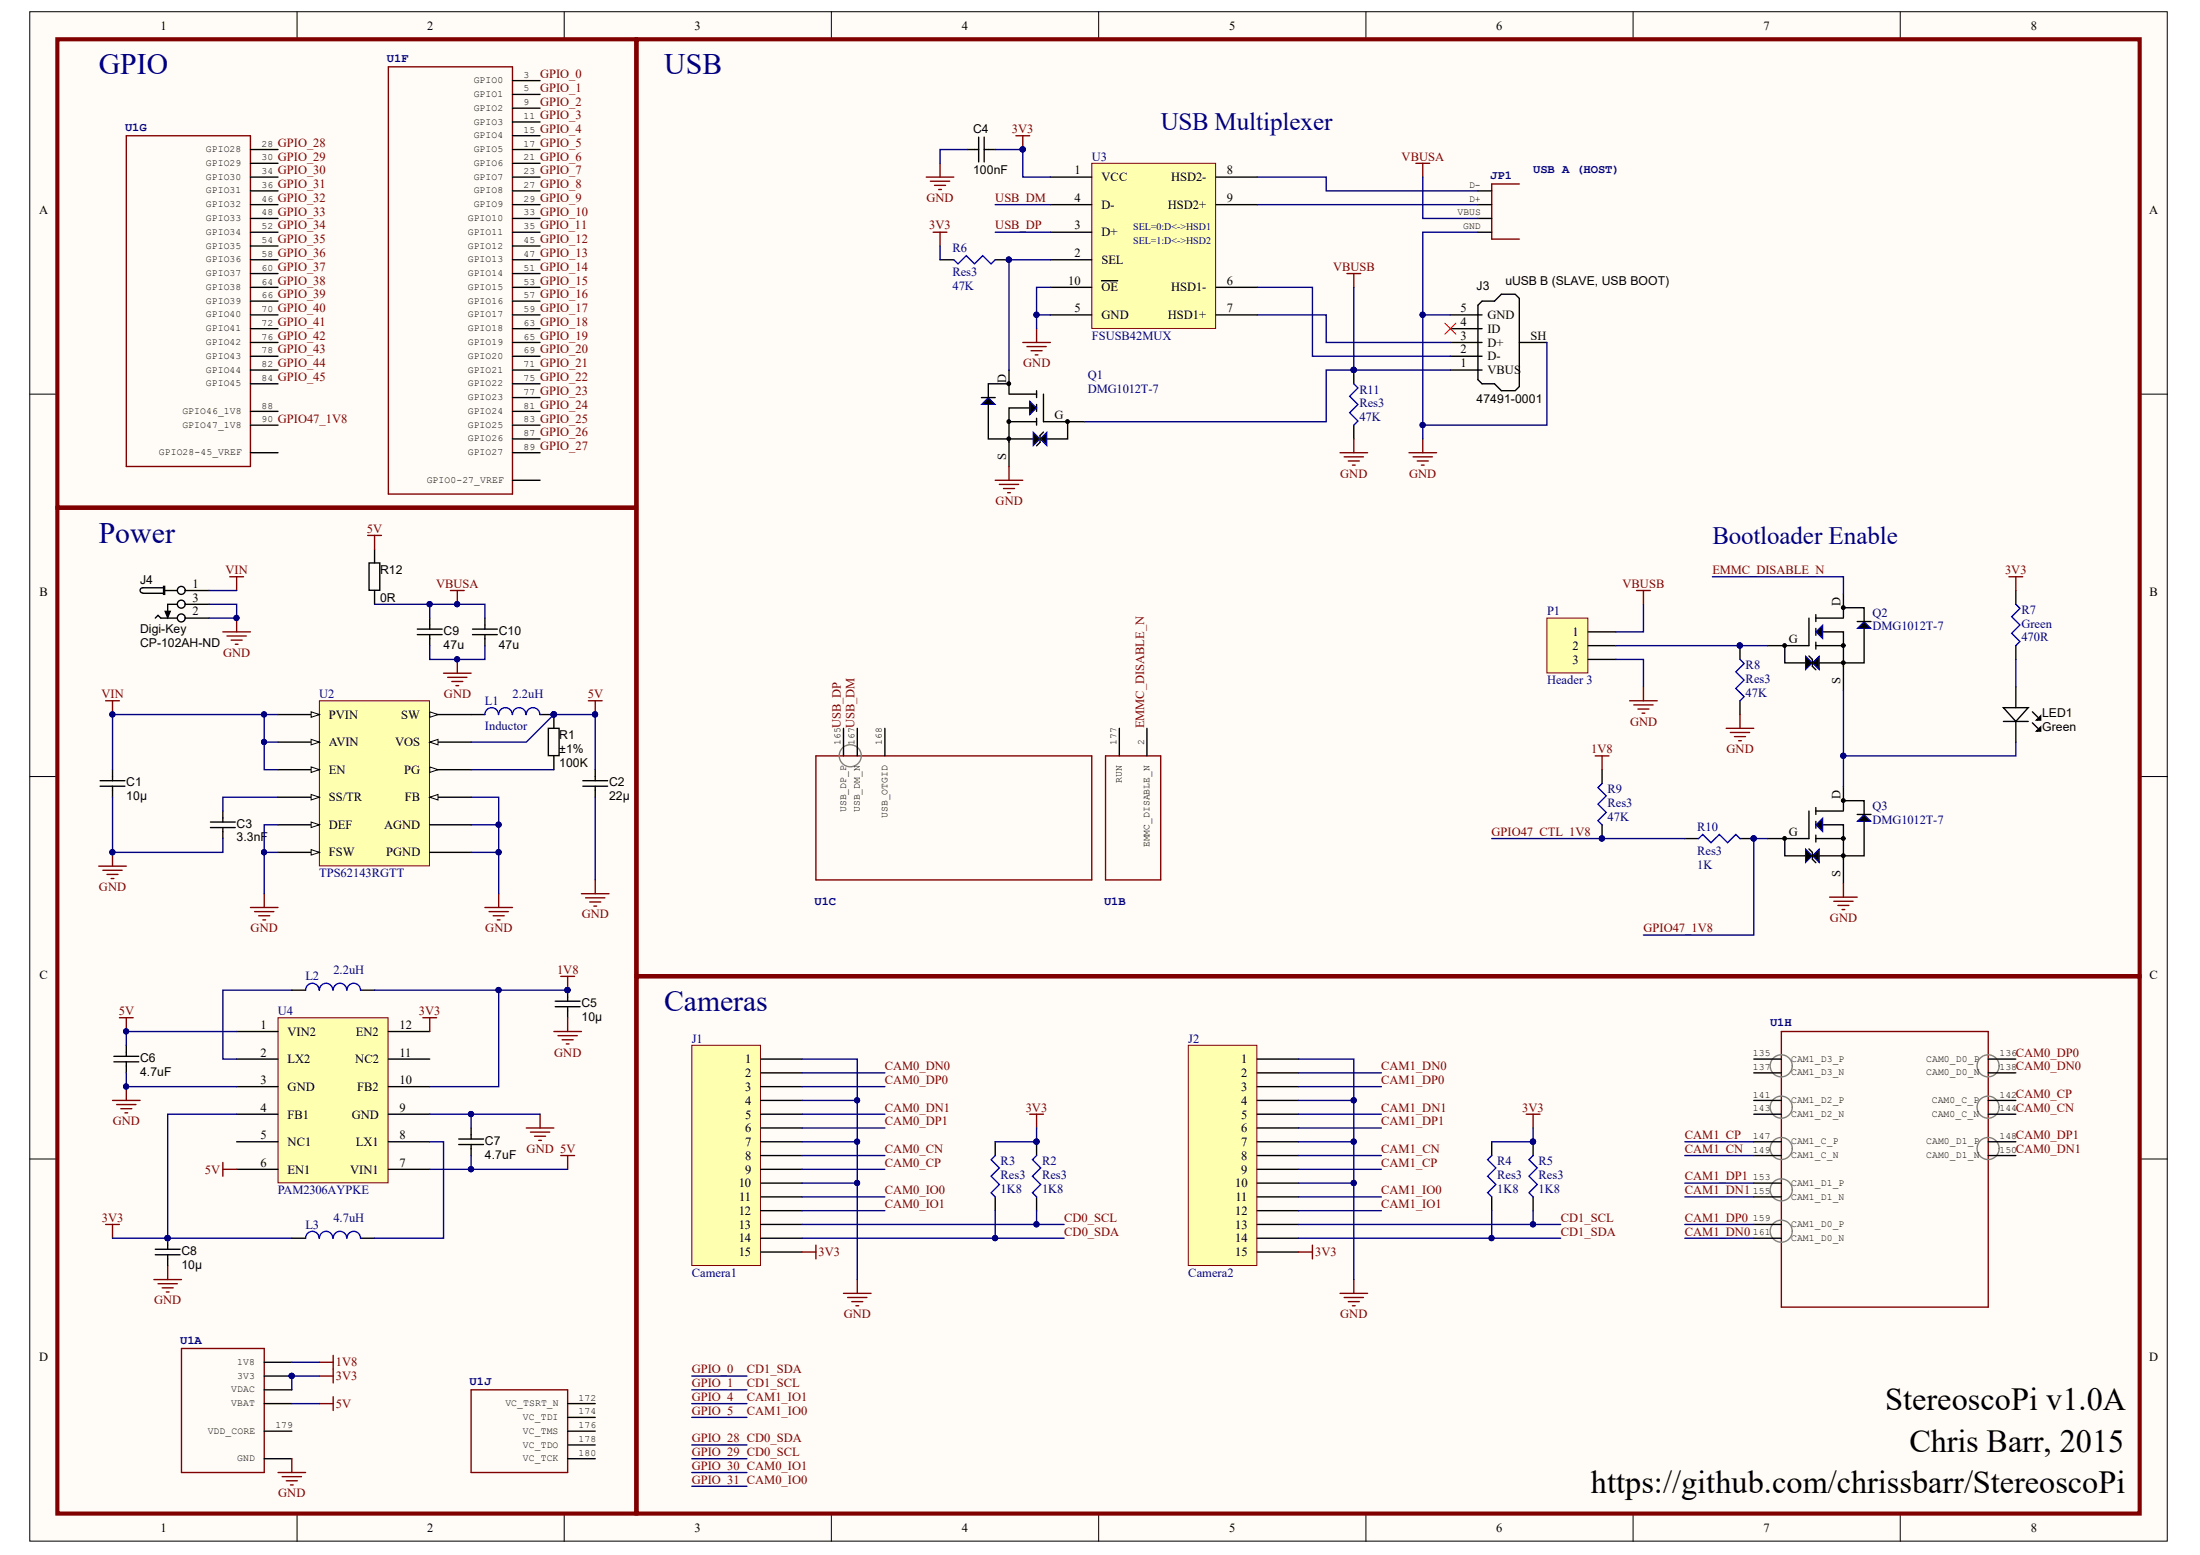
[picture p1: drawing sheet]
# Altium project StereoscopicPi.PrjPcb
1 sheet, 39 parts. Net scope: global (net labels, ports and power ports of the same name join across sheets).
Board file: stereoscopicPi.PcbDoc

## Sheet StereoscopicPi.SchDoc
size A3; Organization: Altium Limited; Address1: L3, 12a Rodborough Rd; Address2: Frenchs Forest; Address3: NSW; Address4: Australia 2086

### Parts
C1  10µ  [CAPC3225X220N]
C2  value 22µ  [CAPC3225X220N]  (hidden comment: approved sub OK)
C3  value 3.3nF  [CAPC1608X90N]  (hidden comment: Kemet C0603C332J3RACTU)
C4  value 100nF  [CAPC1608X90N]
C5  10µ  [CAPC3225X220N]
C6  value 4.7uF  [CAPC2012X135N]  (hidden comment: approved sub OK)
C7  value 4.7uF  [CAPC2012X135N]  (hidden comment: approved sub OK)
C8  10µ  [CAPC3225X220N]
C9  47u  [CAPC3225X220N]
C10  47u  [CAPC3225X220N]
J1  Camera1  [SFW15R-2STE1LF]
J2  Camera2  [SFW15R-2STE1LF]
J3  uUSB B (SLAVE, USB BOOT)  Manufacturer Part Number 1: 47491-0001  [USB_Micro-B_Molex_SMD]
J4  Supplier 1: Digi-Key  Supplier Part Number 1: CP-102AH-ND  [CONN_PWR_JACK_2.1x5.5mm]  (hidden comment: CONN_PWR_JACK_2.1x5.5mm)
JP1  USB A (HOST)  [USB-A-S-NOSILK-FEMALE]
L1  Inductor  value 2.2uH  [IHLP-1212BZ-11]
L2  value 2.2uH  [IHLP-1212BZ-11]  (hidden comment: IHLP1212BZER2R2M11)
L3  value 4.7uH  [IHLP-2020CZ-11]  (hidden comment: IHLP2020CZER4R7M11)
LED1  Green  [LED-0603-GREEN]
P1  Header 3  [HDR1X3]
Q1  DMG1012T-7  [DMG1012T-7]
Q2  DMG1012T-7  [DMG1012T-7]
Q3  DMG1012T-7  [DMG1012T-7]
R1  value 100K  Tolerance: ±1%  [RESC1608X55N]  (hidden comment: Thick Film)
R2  Res3  value 1K8  [J1-0603]
R3  Res3  value 1K8  [J1-0603]
R4  Res3  value 1K8  [J1-0603]
R5  Res3  value 1K8  [J1-0603]
R6  Res3  value 47K  [J1-0603]
R7  Green  value 470R  [J1-0603]
R8  Res3  value 47K  [J1-0603]
R9  Res3  value 47K  [J1-0603]
R10  Res3  value 1K  [J1-0603]
R11  Res3  value 47K  [J1-0603]
R12  value 0R  [RESC1608X55N]  (hidden comment: Thick Film)
U1  Raspberry Pi Compute Module As anounced in this blog post  http://www.raspberrypi.org/raspberry-pi-compute-module-new-product/  Based on infomation from this schematic http://www.raspberrypi.org/wp-content/uploads/2014/04/RPI-CM-V1_1-SCHEMATIC.pdf  Footprint is unproven and no matching part confimed as of yet  [1-1376408-4]  (value not drawn)  (parts A,B,C,F,G,H,J of 10)
U2  TPS62143RGTT  [QFN50P300X300X100_HS-17M]
U3  FSUSB42MUX  [FSUSB42MUX]
U4  PAM2306AYPKE  [PAM2306]

### Blocks framed on the sheet
GPIO: U1
USB: C4 J3 JP1 LED1 P1 Q1-Q3 R6-R11 U1 U3
Power: C1-C3 C5-C10 J4 L1-L3 R1 R12 U1 U2 U4

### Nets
1V8: C5.1 L2.1 R9.2 U1.1V8 U4.10(FB2)
3V3: C4.2 C8.1 J1.15 J2.15 L3.0 R2.2 R3.2 R4.2 R5.2 R6.2 R7.1 U1.3V3 U1.VDAC U3.1(VCC) U4.4(FB1) U4.12(EN2)
5V: C2.1 C6.1 C7.2 L1.1 R1.1 R12.1 U1.VBAT U2.14(VOS) U4.1(VIN2) U4.6(EN1) U4.7(VIN1)
GND: C1.2 C2.2 C3.2 C4.1 C5.2 C6.2 C7.1 C8.2 C9.2 C10.2 J1.1 J1.4 J1.7 J1.10 J2.1 J2.4 J2.7 J2.10 J3.5(GND) J3.SH(Shell) J4.2 J4.3 JP1.GND P1.3 Q1.S Q3.S R8.2 R11.2 U1.GND U2.5(FB) U2.6(AGND) U2.7(FSW) U2.8(DEF) U2.15(PGND) U3.5(GND) U3.10(~{OE}) U4.3(GND) U4.9(GND)
VBUSA: C9.1 C10.1 JP1.VBUS R12.2
VBUSB: J3.1(VBUS) P1.1 Q1.G R11.1
VIN: C1.1 J4.1 U2.10(AVIN) U2.11(PVIN) U2.13(EN)
CAM0_CN: J1.8 U1.144(CAM0_C_N)
CAM0_CP: J1.9 U1.142(CAM0_C_P)
CAM0_DN0: J1.2 U1.138(CAM0_D0_N)
CAM0_DN1: J1.5 U1.150(CAM0_D1_N)
CAM0_DP0: J1.3 U1.136(CAM0_D0_P)
CAM0_DP1: J1.6 U1.148(CAM0_D1_P)
CAM0_IO0: J1.11 U1.36(GPIO31)  [also labelled GPIO_31]
CAM0_IO1: J1.12 U1.34(GPIO30)  [also labelled GPIO_30]
CAM1_CN: J2.8 U1.149(CAM1_C_N)
CAM1_CP: J2.9 U1.147(CAM1_C_P)
CAM1_DN0: J2.2 U1.161(CAM1_D0_N)
CAM1_DN1: J2.5 U1.155(CAM1_D1_N)
CAM1_DP0: J2.3 U1.159(CAM1_D0_P)
CAM1_DP1: J2.6 U1.153(CAM1_D1_P)
CAM1_IO0: J2.11 U1.17(GPIO5)  [also labelled GPIO_5]
CAM1_IO1: J2.12 U1.15(GPIO4)  [also labelled GPIO_4]
CD0_SCL: J1.13 R2.1 U1.30(GPIO29)  [also labelled GPIO_29]
CD0_SDA: J1.14 R3.1 U1.28(GPIO28)  [also labelled GPIO_28]
CD1_SCL: J2.13 R5.1 U1.5(GPIO1)  [also labelled GPIO_1]
CD1_SDA: J2.14 R4.1 U1.3(GPIO0)  [also labelled GPIO_0]
EMMC_DISABLE_N: Q2.D U1.2(EMMC_DISABLE_N)
GPIO47_1V8: Q3.G R10.2 U1.90(GPIO47_1V8)
GPIO47_CTL_1V8: R9.1 R10.1
GPIO_2: U1.9(GPIO2)
GPIO_3: U1.11(GPIO3)
GPIO_6: U1.21(GPIO6)
GPIO_7: U1.23(GPIO7)
GPIO_8: U1.27(GPIO8)
GPIO_9: U1.29(GPIO9)
GPIO_10: U1.33(GPIO10)
GPIO_11: U1.35(GPIO11)
GPIO_12: U1.45(GPIO12)
GPIO_13: U1.47(GPIO13)
GPIO_14: U1.51(GPIO14)
GPIO_15: U1.53(GPIO15)
GPIO_16: U1.57(GPIO16)
GPIO_17: U1.59(GPIO17)
GPIO_18: U1.63(GPIO18)
GPIO_19: U1.65(GPIO19)
GPIO_20: U1.69(GPIO20)
GPIO_21: U1.71(GPIO21)
GPIO_22: U1.75(GPIO22)
GPIO_23: U1.77(GPIO23)
GPIO_24: U1.81(GPIO24)
GPIO_25: U1.83(GPIO25)
GPIO_26: U1.87(GPIO26)
GPIO_27: U1.89(GPIO27)
GPIO_32: U1.46(GPIO32)
GPIO_33: U1.48(GPIO33)
GPIO_34: U1.52(GPIO34)
GPIO_35: U1.54(GPIO35)
GPIO_36: U1.58(GPIO36)
GPIO_37: U1.60(GPIO37)
GPIO_38: U1.64(GPIO38)
GPIO_39: U1.66(GPIO39)
GPIO_40: U1.70(GPIO40)
GPIO_41: U1.72(GPIO41)
GPIO_42: U1.76(GPIO42)
GPIO_43: U1.78(GPIO43)
GPIO_44: U1.82(GPIO44)
GPIO_45: U1.84(GPIO45)
USB_DM: U1.167(USB_DM_N) U3.4(D-)
USB_DP: U1.165(USB_DP_P) U3.3(D+)
NetC3_1: C3.1 U2.9(SS/TR)
NetJ3_2: J3.2(D-) U3.6(HSD1-)
NetJ3_3: J3.3(D+) U3.7(HSD1+)
NetJP1_D+: JP1.D+ U3.9(HSD2+)
NetJP1_D-: JP1.D- U3.8(HSD2-)
NetL1_0: L1.0 U2.1(SW)
NetL2_0: L2.0 U4.2(LX2)
NetL3_1: L3.1 U4.8(LX1)
NetLED1_A: LED1.A R7.2
NetLED1_K: LED1.K Q2.S Q3.D
NetP1_2: P1.2 Q2.G R8.1
NetQ1_D: Q1.D R6.1 U3.2(SEL)
NetR1_2: R1.2 U2.4(PG)

Not connected (* = marked no-connect by the designer): J3 4(ID)*; U1 39 40(GPIO0-27_VREF) 41 42(GPIO28-45_VREF) 88(GPIO46_1V8) 135(CAM1_D3_P) 137(CAM1_D3_N) 141(CAM1_D2_P) 143(CAM1_D2_N) 168(USB_OTGID) 172(VC_TSRT_N) 174(VC_TDI) 176(VC_TMS) 177(RUN) 178(VC_TDO) 179(VDD_CORE) 180(VC_TCK); U4 5(NC1) 11(NC2)

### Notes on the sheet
- (near U3) USB Multiplexer
- Bootloader Enable
- (near J1) Cameras
- StereoscoPi v1.0A
- Chris Barr, 2015
- https://github.com/chrissbarr/StereoscoPi
